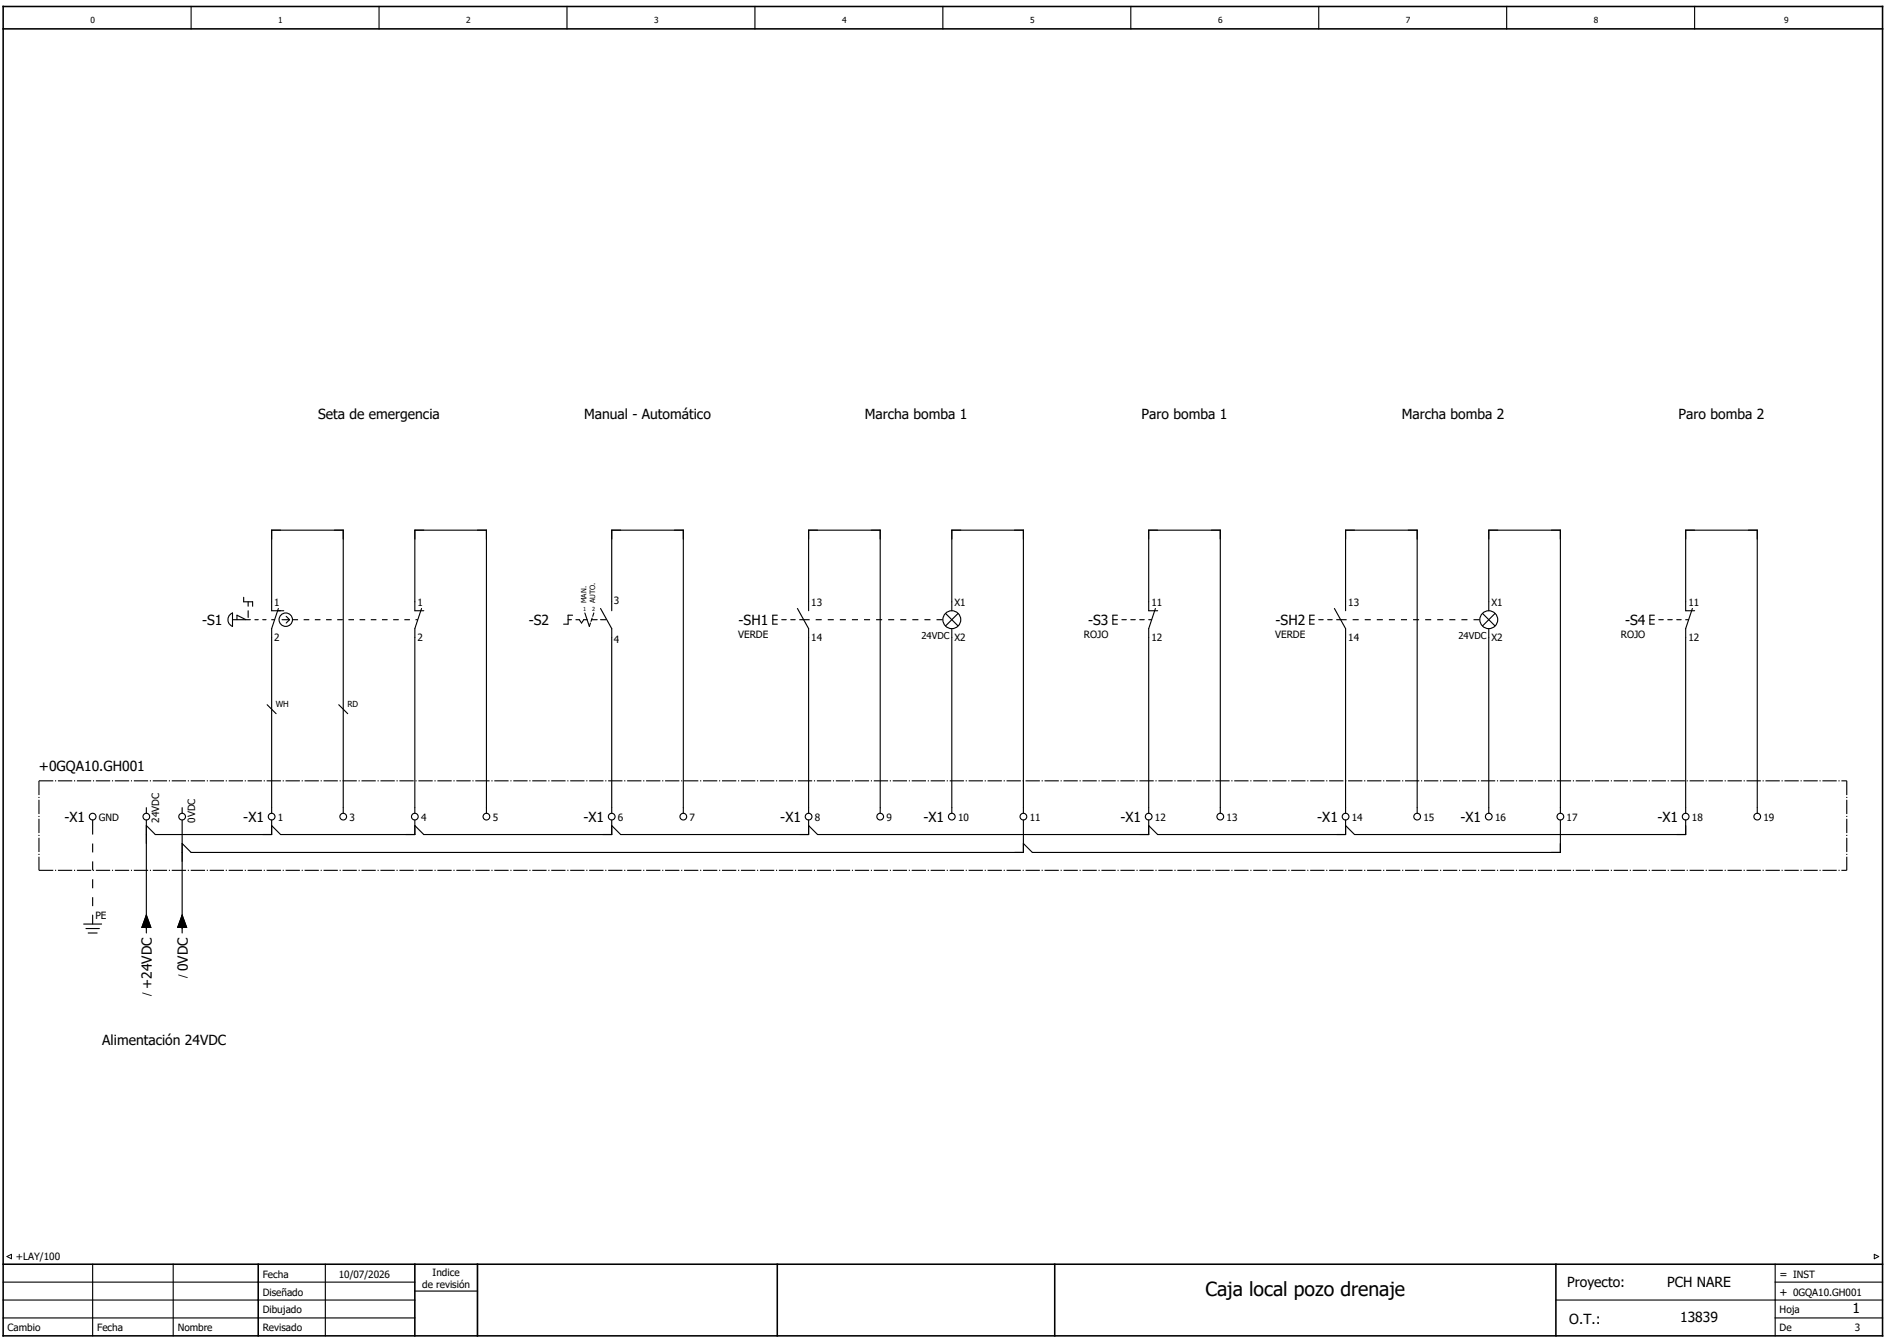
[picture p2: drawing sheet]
<svg xmlns="http://www.w3.org/2000/svg" width="422mm" height="299mm" viewBox="0 0 422 299" stroke-linecap="round" stroke-linejoin="round" font-family="sans-serif">
<g fill="none" stroke="#000" stroke-width=".25">
<path d="M42.7 1.4v5M84.7 1.4v5M126.7 1.4v5M168.7 1.4v5M210.7 1.4v5M252.7 1.4v5M294.7 1.4v5M336.7 1.4v5M378.7 1.4v5M51.3 137.5l.7-.5v3a1.61 1.61 0 0 1-.7-2.5zM52 138.5h4M53 138.5v-1.1l2 1.1"/>
<path d="M54.5 133.4v1h2v1.1M55.5 134.4v1.1M55.5 136.4v1.5M57 138.5h.7M58.7 138.5h.8M60.7 138.5h.7M62.2 135.9l-1.5 4.5v41.3M63 138.5h1.7M63.4 136.4h-2.7v-17.9h16v63.2M64 137.7l.7 .8M64.7 138.5l-.7 .7M94.2 135.9l-1.5 4.5v41.3"/>
<path d="M94.7 136.4h-2v-17.9h16v63.2M127 138.5h.7M128 137.4h-1v2h-1M128.7 138.5h.8l.5 .7 .5-.7h.7M130.7 137l1 3 .3-.8M132.2 138.5h1.3M132.3 138.1l-.2 .7M132.7 137l-.2 .7M134.2 138.5h1.3M134.2 135.9l2.5 4.5v41.3M136.7 136.4v-17.9h16v63.2M172.7 138.5h1"/>
<path d="M173.7 137.4h-1v2h1M174.7 138.5h1M176.7 138.5h1M178.2 135.9l2.5 4.5v2M178.7 138.5h.9M180.7 136.4v-17.9h16v63.2M211.3 137l2.8 2.8M212.7 136.4v-17.9h16v63.2M214.1 137l-2.8 2.8M248.7 138.5h1M249.7 137.4h-1v2h1M250.7 138.5h1"/>
<path d="M252.7 138.5h1M254.7 138.5h1M256.7 138.5h.7M258.2 135.9l-1.5 4.5v41.3M258.7 136.4h-2v-17.9h16v63.2M292.7 138.5h1M293.7 137.4h-1v2h1M294.7 138.5h1M296.7 138.5h1M298.2 135.9l2.5 4.5v41.3M298.7 138.5h.9M300.7 136.4v-17.9h16v63.2"/>
<path d="M331.3 137l2.8 2.8M332.7 136.4v-17.9h16v63.2M334.1 137l-2.8 2.8M368.7 138.5h1M369.7 137.4h-1v2h1M370.7 138.5h1M372.7 138.5h1M374.7 138.5h1M376.7 138.5h.7M378.2 135.9l-1.5 4.5v41.3M378.7 136.4h-2v-17.9h16v63.2M59.7 157.5l2 1.9"/>
<path d="M75.7 157.5l2 1.9M180.7 142.4v39.3M212.7 140.5v41.2M332.7 140.5v41.2M20.7 183.2v1.2M32.7 180.5v1.2M32.7 183.2v25.3M40.7 180.5v1.2M40.7 183.2v25.3M60.7 183.2v3.3h-26l-2-2.1M92.7 183.2v3.3h-30l-2-2.1M136.7 183.2v3.3h-42l-2-2.1"/>
<path d="M180.7 183.2v3.3h-42l-2-2.1M228.7 183.2v7.2h-186l-2-1.9M256.7 183.2v3.3h-74l-2-2.1M300.7 183.2v3.3h-42l-2-2.1M348.7 183.2v7.2h-118l-2-1.9M376.7 183.2v3.3h-74l-2-2.1M18.7 206.5h4M19.2 207.4h3M19.7 208.5h2M20.7 204.4v2.1M32.7 204.4l1 2.8h-2zM40.7 204.4l1 2.8h-2z"/>
<path d="M.7 290.4h92M.7 286.5h92M.7 294.4h92M20.7 282.5v15.9M38.7 282.5v15.9M72.7 282.5v15.9M92.7 288.4h14M106.7 282.5v15.9M347.7 290.4h73M396.7 286.5h24M396.7 282.5v15.9M396.7 294.4h24"/>
<circle cx="63.9" cy="138.4" r="1.5"/>
<circle cx="212.7" cy="138.4" r="2"/>
<circle cx="332.7" cy="138.4" r="2"/>
<circle cx="20.7" cy="182.4" r=".75"/>
<circle cx="32.7" cy="182.4" r=".75"/>
<circle cx="40.7" cy="182.4" r=".75"/>
<circle cx="60.7" cy="182.4" r=".75"/>
<circle cx="76.7" cy="182.4" r=".75"/>
<circle cx="92.7" cy="182.4" r=".75"/>
<circle cx="108.7" cy="182.4" r=".75"/>
<circle cx="136.7" cy="182.4" r=".75"/>
<circle cx="152.7" cy="182.4" r=".75"/>
<circle cx="180.7" cy="182.4" r=".75"/>
<circle cx="196.7" cy="182.4" r=".75"/>
<circle cx="212.7" cy="182.4" r=".75"/>
<circle cx="228.7" cy="182.4" r=".75"/>
<circle cx="256.7" cy="182.4" r=".75"/>
<circle cx="272.7" cy="182.4" r=".75"/>
<circle cx="300.7" cy="182.4" r=".75"/>
<circle cx="316.7" cy="182.4" r=".75"/>
<circle cx="332.7" cy="182.4" r=".75"/>
<circle cx="348.7" cy="182.4" r=".75"/>
<circle cx="376.7" cy="182.4" r=".75"/>
<circle cx="392.7" cy="182.4" r=".75"/>
</g>
<path d="M.7 6.4h420M.7 1.4h420v297h-420zM.7 282.5h420M57.7 282.5v15.9M92.7 282.5v15.9M106.7 282.5v15.9M173.7 282.5v15.9M235.7 282.5v15.9M347.7 282.5v15.9" fill="none" stroke="#000" stroke-width=".35"/>
<path d="M1.6 280.7l1-.5v1zM418.9 280.2l1 .5-1 .5z" fill="none" stroke="#000" stroke-width=".22"/>
<path d="M20.7 184.4v20" fill="none" stroke="#000" stroke-width=".25" stroke-dasharray="2 2" stroke-linecap="butt"/>
<path d="M179.6 138.5h31.1M299.6 138.5h31.1" fill="none" stroke="#000" stroke-width=".25" stroke-dasharray="1.4 1.4" stroke-linecap="butt"/>
<path d="M65.4 138.5h28" fill="none" stroke="#000" stroke-width=".25" stroke-dasharray="1.2 1.2" stroke-linecap="butt"/>
<path d="M8.7 174.5h404M8.7 174.5v20M412.7 174.5v20M8.7 194.5h404" fill="none" stroke="#000" stroke-width=".25" stroke-dasharray="3.2 .4 .3 .4" stroke-linecap="butt"/>
<path d="M32.7 204.4l1 2.8h-2zM40.7 204.4l1 2.8h-2z" fill="#000" stroke="#000" stroke-width=".22"/>
<text font-size="4.3" x="269.4" y="289.5">Caja local pozo drenaje</text>
<g font-size="3.1">
<text x="71.1" y="93.6">Seta de emergencia</text>
<text x="130.5" y="93.6">Manual - Automático</text>
<text x="193.2" y="93.6">Marcha bomba 1</text>
<text x="255.1" y="93.6">Paro bomba 1</text>
<text x="313.2" y="93.6">Marcha bomba 2</text>
<text x="375.1" y="93.6">Paro bomba 2</text>
<text x="45.2" y="139.7">-S1</text>
<text x="118.2" y="139.7">-S2</text>
<text x="165.1" y="139.7">-SH1</text>
<text x="243.2" y="139.7">-S3</text>
<text x="285.1" y="139.7">-SH2</text>
<text x="363.2" y="139.7">-S4</text>
<text x="8.7" y="172.3">+0GQA10.GH001</text>
<text x="14.4" y="183.7">-X1</text>
<text x="54.4" y="183.7">-X1</text>
<text x="130.4" y="183.7">-X1</text>
<text x="174.4" y="183.7">-X1</text>
<text x="206.4" y="183.7">-X1</text>
<text x="250.4" y="183.7">-X1</text>
<text x="294.4" y="183.7">-X1</text>
<text x="326.4" y="183.7">-X1</text>
<text x="370.4" y="183.7">-X1</text>
<text x="33.9" y="220.9" transform="rotate(-90 33.9 220.9)">+24VDC</text>
<text x="41.9" y="217" transform="rotate(-90 41.9 217)">0VDC</text>
<text x="22.9" y="233.6">Alimentación 24VDC</text>
<text x="350.2" y="287.5">Proyecto:</text>
<text x="372.6" y="287.5">PCH NARE</text>
<text x="414" y="293.5">1</text>
<text x="350.7" y="295.8">O.T.:</text>
<text x="375.5" y="295.5">13839</text>
</g>
<g font-size="2.5">
<text x="397.7" y="285.4">= INST</text>
<text x="397.7" y="289.5">+ 0GQA10.GH001</text>
</g>
<g font-size="2.2">
<text x="61.3" y="135.4">1</text>
<text x="93.3" y="135.4">1</text>
<text x="137.2" y="135">3</text>
<text x="181.3" y="135.4">13</text>
<text x="213.3" y="135.4">X1</text>
<text x="257.3" y="135.4">11</text>
<text x="301.3" y="135.4">13</text>
<text x="333.3" y="135.4">X1</text>
<text x="377.3" y="135.4">11</text>
<text x="61.3" y="143.3">2</text>
<text x="93.3" y="143.3">2</text>
<text x="137.2" y="143.7">4</text>
<text x="165" y="142.6">VERDE</text>
<text x="181.3" y="143.3">14</text>
<text x="213.3" y="143.3">X2</text>
<text x="242.2" y="142.6">ROJO</text>
<text x="257.3" y="143.3">12</text>
<text x="285" y="142.6">VERDE</text>
<text x="301.3" y="143.3">14</text>
<text x="333.3" y="143.3">X2</text>
<text x="362.2" y="142.6">ROJO</text>
<text x="377.3" y="143.3">12</text>
<text x="22.1" y="183.3">GND</text>
<text x="35.6" y="183.8" transform="rotate(-90 35.6 183.8)">24VDC</text>
<text x="43.6" y="183.8" transform="rotate(-90 43.6 183.8)">0VDC</text>
<text x="62.1" y="183.3">1</text>
<text x="78.1" y="183.3">3</text>
<text x="94.1" y="183.3">4</text>
<text x="110.1" y="183.3">5</text>
<text x="138.1" y="183.3">6</text>
<text x="154.1" y="183.3">7</text>
<text x="182.1" y="183.3">8</text>
<text x="198.1" y="183.3">9</text>
<text x="214.1" y="183.3">10</text>
<text x="230.1" y="183.3">11</text>
<text x="258.1" y="183.3">12</text>
<text x="274.1" y="183.3">13</text>
<text x="302.1" y="183.3">14</text>
<text x="318.1" y="183.3">15</text>
<text x="334.1" y="183.3">16</text>
<text x="350.1" y="183.3">17</text>
<text x="378.1" y="183.3">18</text>
<text x="394.1" y="183.3">19</text>
<text x="21.3" y="205.4">PE</text>
<text x="41.6" y="218.6" transform="rotate(-90 41.6 218.6)">/</text>
<text x="33.6" y="222.5" transform="rotate(-90 33.6 222.5)">/</text>
<text x="3.6" y="281.4">+LAY/100</text>
<text x="58.7" y="285.4">Fecha</text>
<text x="75.7" y="285.4">10/07/2026</text>
<text x="94.4" y="287.7">de revisión</text>
<text x="96.7" y="285">Indice</text>
<text x="58.7" y="289.5">Diseñado</text>
<text x="58.7" y="293.5">Dibujado</text>
<text x="397.7" y="293.5">Hoja</text>
<text x="1.7" y="297.4">Cambio</text>
<text x="21.7" y="297.4">Fecha</text>
<text x="39.7" y="297.4">Nombre</text>
<text x="58.7" y="297.4">Revisado</text>
<text x="397.7" y="297.4">De</text>
<text x="414.5" y="297.4">3</text>
</g>
<g font-size="2.1">
<text x="205.9" y="142.8">24VDC</text>
<text x="325.9" y="142.8">24VDC</text>
</g>
<g font-size="1.9">
<text x="20.2" y="5.1">0</text>
<text x="62.2" y="5.1">1</text>
<text x="104.2" y="5.1">2</text>
<text x="146.2" y="5.1">3</text>
<text x="188.2" y="5.1">4</text>
<text x="230.2" y="5.1">5</text>
<text x="272.2" y="5.1">6</text>
<text x="314.2" y="5.1">7</text>
<text x="356.2" y="5.1">8</text>
<text x="398.7" y="5.1">9</text>
<text x="61.6" y="158">WH</text>
<text x="77.6" y="158">RD</text>
</g>
<g font-size="1.6">
<text x="131.1" y="134.8" transform="rotate(-90 131.1 134.8)">MAN.</text>
<text x="133" y="134.8" transform="rotate(-90 133 134.8)">AUTO.</text>
</g>
<g font-size="1.2">
<text x="130.4" y="136.5">1</text>
<text x="132.4" y="136.5">2</text>
</g>
</svg>
